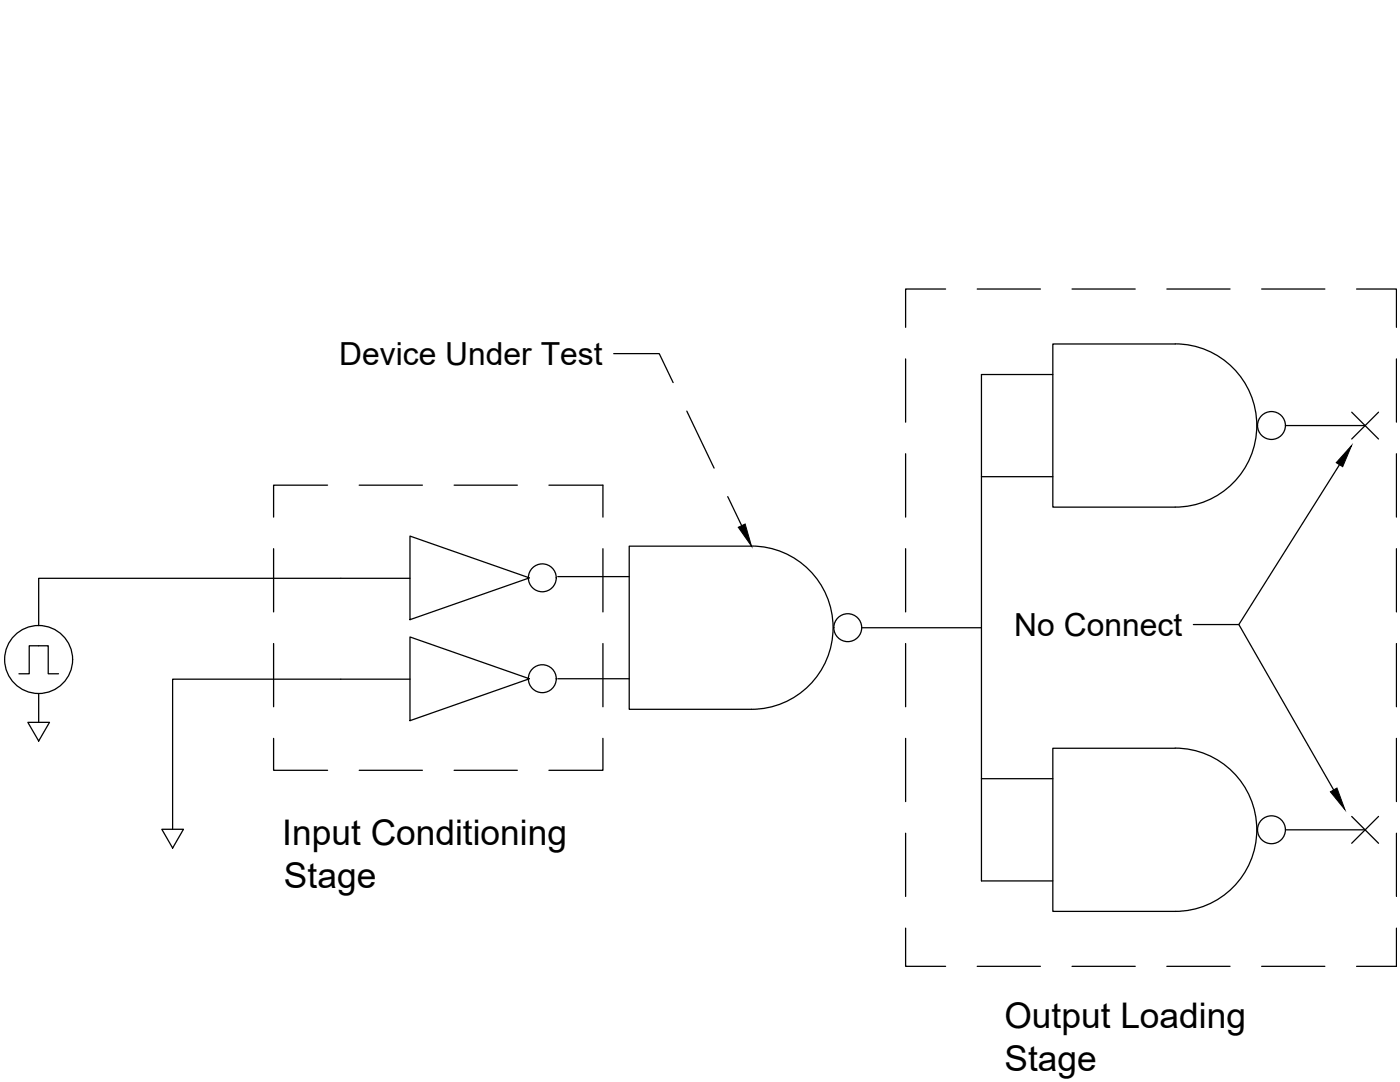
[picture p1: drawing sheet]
<svg xmlns="http://www.w3.org/2000/svg" width="279mm" height="216mm" viewBox="0 0 279 216" stroke-linecap="round" stroke-linejoin="round" font-family="sans-serif">
<!-- layer: 0 -->
<g fill="none" stroke="#000" stroke-width=".25">
<path d="M188.7 57.7h-8v7.6M195 57.7h12.6M213.9 57.7h12.7M232.9 57.7h12.6M251.8 57.7h12.6M270.7 57.7h8v7.6M122.5 70.6h9.1l2.7 5.7M180.7 71.6v12.6M210.1 74.7h-14.2v101.1h14.2M234.5 68.6a16.3 16.3 0 0 1 16.3 16.3 16.3 16.3 0 0 1-16.3 16.3h-24.4v-32.6h24.4M278.7 71.6v12.6M65.4 96.8h-10.8v6.4"/>
<path d="M71.7 96.8h12.6M90.6 96.8h12.6M109.6 96.8h10.7v6.4M137.1 82l5.4 11.4M145.2 99.1l2.8 5.8M180.7 90.5v12.7M195.9 95.1h14.2M256.5 84.9h16M267.3 92.7l-20.1 31.9h-9M269.8 82.2l5.3 5.4M275.1 82.2l-5.3 5.4M278.7 90.5v12.7"/>
<path d="M54.6 109.5v12.6M81.8 107l23.9 8.3-23.9 8.3zM81.8 115.4h-74.1v9.4M111.3 115.1h14.3M120.3 109.5v12.6M125.6 109h24.4a16.3 16.3 0 0 1 16.3 16.2 16.3 16.3 0 0 1-16.3 16.3h-24.4zM180.7 109.5v12.6M278.7 109.5v12.6M3.8 134.4h2v-5.5h3.8v5.5h2.1M7.7 138.4v5.7M54.6 128.4v12.6M81.8 127.1l23.9 8.3-23.9 8.4z"/>
<path d="M81.8 135.5h-47.3v30M111.3 135.4h14.3M120.3 128.4v12.6M172 125.3h23.9M180.7 128.4v12.6M247.2 124.6l19 33M278.7 128.4v12.6M5.6 144.1h4.3l-2.2 3.8zM54.6 147.3v6.4h10.8M71.7 153.7h12.6M90.6 153.7h12.6M120.3 147.3v6.4h-10.7"/>
<path d="M180.7 147.3v12.6M195.9 155.4h14.2M210.1 149.3h24.4a16.3 16.3 0 0 1 16.3 16.3 16.3 16.3 0 0 1-16.3 16.3h-24.4zM278.7 147.3v12.6M32.3 165.5h4.3l-2.1 3.7zM180.7 166.3v12.6M256.5 165.6h16M269.8 162.9l5.3 5.4M275.1 162.9l-5.3 5.4M278.7 166.3v12.6M180.7 185.2v7.6h8M195 192.8h12.6"/>
<path d="M213.9 192.8h12.7M232.9 192.8h12.6M251.8 192.8h12.6M278.7 185.2v7.6h-8"/>
<circle cx="253.7" cy="84.9" r="2.78"/>
<circle cx="108.2" cy="115.3" r="2.78"/>
<circle cx="7.7" cy="131.6" r="6.8"/>
<circle cx="108.2" cy="135.4" r="2.78"/>
<circle cx="169.2" cy="125.2" r="2.78"/>
<circle cx="253.7" cy="165.6" r="2.78"/>
</g>
<path d="M269.7 88.9l-1.7 4.2-1.3-.8zM147.3 105.2l1.4-.6 1.3 4.4zM265.5 158l1.3-.8 1.6 4.4z" fill="#000" stroke="#000" stroke-width=".2"/>
<g font-size="7.1">
<text x="56.3" y="168.7">Input Conditioning</text>
<text x="56.7" y="177.2">Stage</text>
<text x="200.5" y="205.2">Output Loading</text>
<text x="200.5" y="213.7">Stage</text>
</g>
<g font-size="6.3">
<text x="67.7" y="72.8">Device Under Test</text>
<text x="202.4" y="126.9">No Connect</text>
</g>
</svg>
